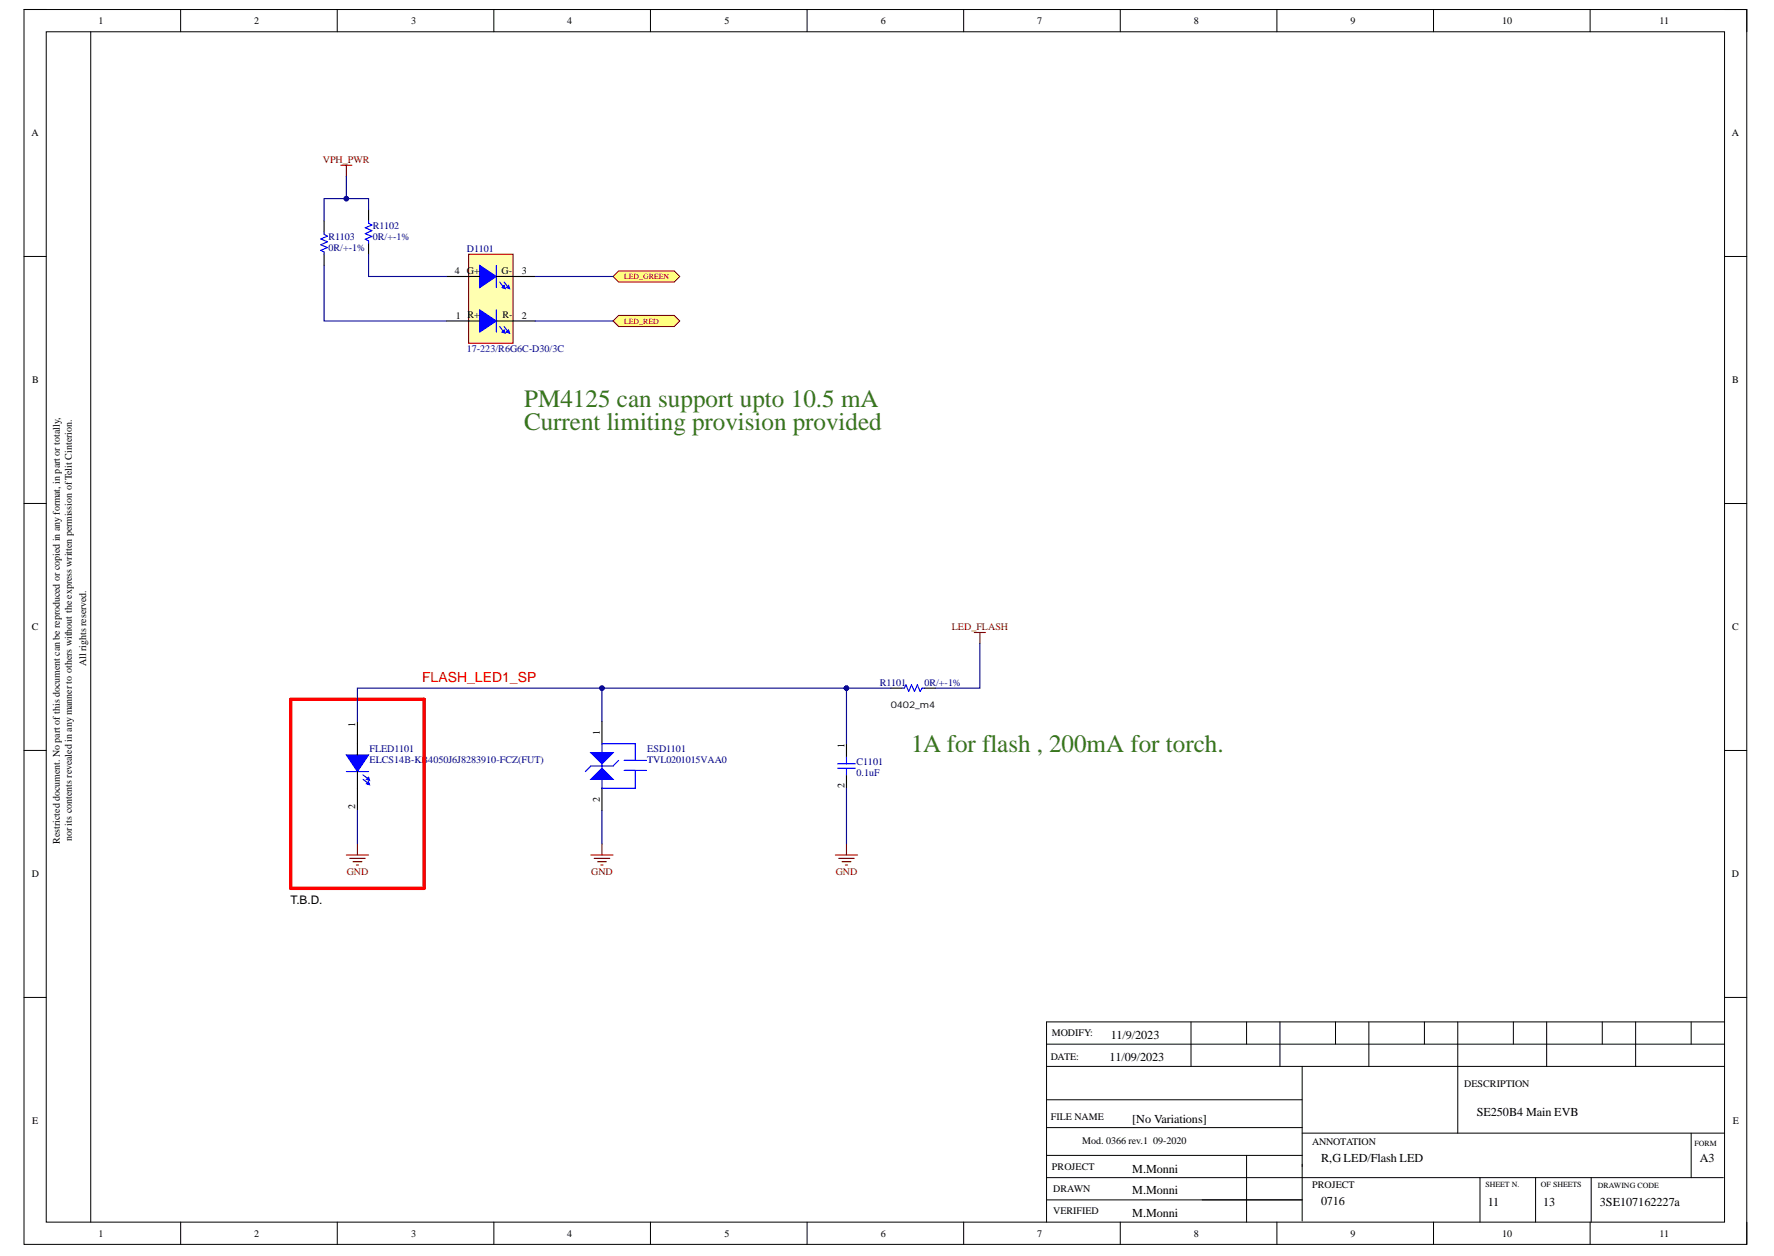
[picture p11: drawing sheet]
<svg xmlns="http://www.w3.org/2000/svg" width="420mm" height="297mm" viewBox="0 0 420 297" stroke-linecap="round" stroke-linejoin="round" font-family="sans-serif">
<path d="M5.7 2.3h407.7v292h-407.7z" fill="none" stroke="#000" stroke-width=".24"/>
<path d="M10.9 7.5h397.2v281.5h-397.2z" fill-rule="evenodd" fill="#fff"/>
<g fill="none" stroke="#000" stroke-width=".24">
<path d="M5.7 2.2h5.2M10.9 7.5h397.2v281.5h-397.2zM21.5 7.5v281.5M42.7 2.2v5.3M79.8 2.2v5.3M116.9 2.2v5.3M153.9 2.2v5.3M191 2.2v5.3M228 2.2v5.3M265.1 2.2v5.3M302.2 2.2v5.3M339.2 2.2v5.3"/>
<path d="M376.3 2.3v5.2M408.1 2.3h5.3v5.2M5.7 60.7h5.2M408.1 60.7h5.3M5.7 119.1h5.2M408.1 119.1h5.3M5.7 177.5h5.2M408.1 177.5h5.3M5.7 235.9h5.2M408.1 235.9h5.3M247.7 246.9h160.4M247.7 252.2h160.4"/>
<path d="M281.8 241.7v10.5M295 241.7v5.2M302.9 241.7v10.5M308.2 252.2v36.6M316 241.7v5.2M323.9 241.7v10.5M337.1 241.7v5.2M345 241.7v26.3M358.1 241.7v5.2M366 241.7v10.5M379.2 241.7v5.2M387.1 241.7v10.5"/>
<path d="M400.2 241.7v5.2M408.1 241.7h-160.4v47.3M247.7 278.5h160.1M247.7 260.1h60.5M247.7 266.7h60.5M247.7 273.2h60.5M295 273.2v15.8M308.2 268h99.9M350.2 278.5v10.5M363.4 278.5v10.5M376.5 278.5v10.5M400.2 268v10.5"/>
<path d="M42.8 289v5.3M79.8 289v5.3M116.9 289v5.3M153.9 289v5.3M191 289v5.3M228 289v5.3M247.7 283.8h60.5M265.1 289v5.3M302.2 289v5.3M339.2 289v5.3M376.3 289v5.3M413.4 289v5.3"/>
</g>
<path d="M110.9 60.1h10.5v21.1h-10.5z" fill-rule="evenodd" fill="#ffffb0"/>
<path d="M110.9 60.1h10.5v21.1h-10.5z" fill="none" stroke="#800000" stroke-width=".26"/>
<path d="M105.6 75.9h5.3M121.4 75.9h5.3" fill="none" stroke="#000" stroke-width=".26"/>
<path d="M113.5 73.3l4 2.6-4 2.6z" fill="#00f"/>
<path d="M113.5 73.3l4 2.6-4 2.6z" fill="none" stroke="#00f" stroke-width=".24"/>
<path d="M117.5 73.3v5.2M118.3 77.2l.7 1.1" fill="none" stroke="#00f" stroke-width=".26"/>
<path d="M110.9 75.9h2.6M117.5 75.9h3.9" fill="none" stroke="#000" stroke-width=".26"/>
<path d="M118.8 78.5l.5-.5 .3 .8z" fill="#00f"/>
<path d="M118.8 78.5l.5-.5 .3 .8z" fill="none" stroke="#00f" stroke-width=".24"/>
<path d="M119.3 77.2l.8 1.1" fill="none" stroke="#00f" stroke-width=".26"/>
<path d="M120.4 78l.2 .8-.8-.3z" fill="#00f"/>
<path d="M120.4 78l.2 .8-.8-.3z" fill="none" stroke="#00f" stroke-width=".24"/>
<path d="M105.6 65.4h5.3M121.4 65.4h5.3" fill="none" stroke="#000" stroke-width=".26"/>
<path d="M113.5 62.8l4 2.6-4 2.6z" fill="#00f"/>
<path d="M113.5 62.8l4 2.6-4 2.6z" fill="none" stroke="#00f" stroke-width=".24"/>
<path d="M117.5 62.8v5.2M118.3 66.7l.7 1.1" fill="none" stroke="#00f" stroke-width=".26"/>
<path d="M110.9 65.4h2.6M117.5 65.4h3.9" fill="none" stroke="#000" stroke-width=".26"/>
<path d="M119.3 67.5l.3 .8-.8-.3z" fill="#00f"/>
<path d="M119.3 67.5l.3 .8-.8-.3z" fill="none" stroke="#00f" stroke-width=".24"/>
<path d="M119.3 66.7l.8 1.1" fill="none" stroke="#00f" stroke-width=".26"/>
<path d="M120.4 67.5l.2 .8-.8-.3z" fill="#00f"/>
<path d="M120.4 67.5l.2 .8-.8-.3z" fill="none" stroke="#00f" stroke-width=".24"/>
<path d="M80.6 39.1h2.7M82 39.1v2.6" fill="none" stroke="#800000" stroke-width=".26"/>
<path d="M146.4 64.1h13.1l1.4 1.3-1.4 1.3h-13.1l-1.3-1.3z" fill-rule="evenodd" fill="#ffff80"/>
<path d="M146.4 64.1h13.1l1.4 1.3-1.4 1.3h-13.1l-1.3-1.3z" fill="none" stroke="#800000" stroke-width=".24"/>
<path d="M146.4 74.6h13.1l1.4 1.3-1.4 1.3h-13.1l-1.3-1.3z" fill-rule="evenodd" fill="#ffff80"/>
<path d="M146.4 74.6h13.1l1.4 1.3-1.4 1.3h-13.1l-1.3-1.3z" fill="none" stroke="#800000" stroke-width=".24"/>
<path d="M84.6 170.6v5.3M84.6 186.4v5.3" fill="none" stroke="#000" stroke-width=".26"/>
<path d="M82 178.5h5.2l-2.6 4z" fill="#00f"/>
<path d="M82 178.5h5.2l-2.6 4z" fill="none" stroke="#00f" stroke-width=".24"/>
<path d="M82 182.5h5.2M85.9 183.3l1.1 .8" fill="none" stroke="#00f" stroke-width=".26"/>
<path d="M84.6 175.9v2.6M84.6 182.5v3.9" fill="none" stroke="#000" stroke-width=".26"/>
<path d="M87.2 183.8l.3 .8-.8-.3z" fill="#00f"/>
<path d="M87.2 183.8l.3 .8-.8-.3z" fill="none" stroke="#00f" stroke-width=".24"/>
<path d="M85.9 184.3l1.1 .8" fill="none" stroke="#00f" stroke-width=".26"/>
<path d="M86.7 185.4l.5-.6 .3 .8z" fill="#00f"/>
<path d="M86.7 185.4l.5-.6 .3 .8z" fill="none" stroke="#00f" stroke-width=".24"/>
<path d="M142.4 170.6v5.3M142.4 186.4v5.3" fill="none" stroke="#000" stroke-width=".26"/>
<path d="M142.4 175.9v10.5M146.4 179.8l-1.3 1.4h-5.3" fill="none" stroke="#00f" stroke-width=".26"/>
<path d="M142.4 181.7l2.7 2.6h-5.3z" fill="#00f"/>
<path d="M142.4 181.7l2.7 2.6h-5.3z" fill="none" stroke="#00f" stroke-width=".26"/>
<path d="M139.8 178h5.3l-2.7 2.6z" fill="#00f"/>
<g fill="none" stroke="#00f" stroke-width=".26">
<path d="M76.7 54.9v.5l.8 .5-1.6 .6 1.6 .7-1.6 .7 1.6 .6-1.6 .7 .8 .4v.5M87.2 52.2v.6l.8 .4-1.6 .7 1.6 .6-1.6 .8 1.6 .6-1.6 .7 .8 .4v.5M139.8 178h5.3l-2.7 2.6zM142.4 175.9h7.9v3.9M147.7 179.8h5.3M200.3 179.1v1.5M213.5 162.7h.5l.4-.7 .6 1.5 .7-1.5 .7 1.5 .7-1.5 .6 1.5 .5-.8h.5M139.8 181.2l-1.3 1.3M147.7 182.2h5.3M150.3 182.2v4.2h-7.9M198.2 180.6h4.2M198.2 181.7h4.2"/>
<path d="M200.3 181.7v1.6"/>
</g>
<path d="M76.7 52.2v2.7M87.2 49.6v2.6M87.2 57.5v2.6M76.7 60.1v2.7M200.3 175.9v3.2M210.8 162.7h2.7M218.7 162.7h2.7M200.3 183.3v3.1" fill="none" stroke="#000" stroke-width=".26"/>
<g fill="none" stroke="#800000" stroke-width=".26">
<path d="M230.6 149.6h2.6M231.9 149.6v2.6M84.6 199.6v2.6M142.4 199.6v2.6M200.3 199.6v2.6M82 202.2h5.2M82.7 203h3.7M83.5 203.8h2.1M84.3 204.6h.5M139.8 202.2h5.3M140.6 203h3.7M141.4 203.8h2.1"/>
<path d="M142.2 204.6h.5M197.7 202.2h5.2M198.5 203h3.7M199.3 203.8h2.1M200 204.6h.6"/>
</g>
<path d="M68.8 165.4h31.6v44.7h-31.6z" fill="none" stroke="#f00" stroke-width=".79"/>
<path d="M126.7 75.9h18.4M126.7 65.4h18.4M142.4 162.7v7.9" fill="none" stroke="#000080" stroke-width=".26"/>
<circle cx="142.5" cy="162.7" r=".52" fill="#000080"/>
<circle cx="142.5" cy="162.7" r=".52" fill="none" stroke="#000080" stroke-width=".24"/>
<path d="M200.3 162.7v13.2" fill="none" stroke="#000080" stroke-width=".26"/>
<circle cx="200.3" cy="162.7" r=".53" fill="#000080"/>
<circle cx="200.3" cy="162.7" r=".53" fill="none" stroke="#000080" stroke-width=".24"/>
<path d="M210.8 162.7h-126.2v7.9" fill="none" stroke="#000080" stroke-width=".26"/>
<circle cx="142.5" cy="162.7" r=".52" fill="#000080"/>
<circle cx="142.5" cy="162.7" r=".52" fill="none" stroke="#000080" stroke-width=".24"/>
<circle cx="200.3" cy="162.7" r=".53" fill="#000080"/>
<circle cx="200.3" cy="162.7" r=".53" fill="none" stroke="#000080" stroke-width=".24"/>
<path d="M82 41.7v5.3M231.9 152.2v10.5h-10.5M84.6 191.7v7.9M142.4 191.7v7.9M200.3 186.4v13.2" fill="none" stroke="#000080" stroke-width=".26"/>
<circle cx="82" cy="47" r=".52" fill="#000080"/>
<circle cx="82" cy="47" r=".52" fill="none" stroke="#000080" stroke-width=".24"/>
<path d="M87.2 49.6v-2.6h-10.5v5.2M76.7 62.8v13.1h28.9M87.2 60.1v5.3h18.4" fill="none" stroke="#000080" stroke-width=".26"/>
<circle cx="82" cy="47" r=".52" fill="#000080"/>
<circle cx="82" cy="47" r=".52" fill="none" stroke="#000080" stroke-width=".24"/>
<g font-size="5.9" fill="#38761d">
<text x="124" y="96.3">PM4125 can support upto 10.5 mA</text>
<text x="124" y="101.6">Current limiting provision provided</text>
<text x="215.6" y="177.9">1A for flash , 200mA for torch.</text>
</g>
<text font-size="3.3" fill="#f00" x="99.9" y="161.3">FLASH_LED1_SP</text>
<g font-size="2.9">
<text x="262.8" y="245.8">11/9/2023</text>
<text x="262.6" y="251">11/09/2023</text>
<text x="349.4" y="263.9">SE250B4 Main EVB</text>
<text x="267.9" y="265.6">[No Variations]</text>
<text x="312.6" y="274.8">R,G LED/Flash LED</text>
<text x="402.3" y="274.8">A3</text>
<text x="267.9" y="277.4">M.Monni</text>
<text x="267.9" y="282.4">M.Monni</text>
<text x="267.9" y="287.9">M.Monni</text>
<text x="312.6" y="285">0716</text>
<text x="352.1" y="285.2">11</text>
<text x="365.2" y="285.2">13</text>
<text x="378.6" y="285.2">3SE107162227a</text>
</g>
<text font-size="2.8" x="68.8" y="213.7">T.B.D.</text>
<g font-size="2.4">
<text x="23.3" y="5.7">1</text>
<text x="60.2" y="5.7">2</text>
<text x="97.3" y="5.7">3</text>
<text x="134.3" y="5.7">4</text>
<text x="171.4" y="5.7">5</text>
<text x="208.4" y="5.7">6</text>
<text x="245.4" y="5.7">7</text>
<text x="282.5" y="5.7">8</text>
<text x="319.6" y="5.7">9</text>
<text x="355.4" y="5.7">10</text>
<text x="392.7" y="5.7">11</text>
<text x="7.4" y="32.3">A</text>
<text x="409.9" y="32.3">A</text>
<text x="107.6" y="64.9">4</text>
<text x="110.5" y="64.9">G+</text>
<text x="118.7" y="64.9">G-</text>
<text x="123.5" y="64.9">3</text>
<text x="107.9" y="75.4">1 R+</text>
<text x="118.9" y="75.1">R-</text>
<text x="123.5" y="75.4">2</text>
<text x="7.6" y="90.7">B</text>
<text x="409.9" y="90.7">B</text>
<text x="7.5" y="149.1">C</text>
<text x="409.9" y="149.1">C</text>
<text x="20.4" y="157.5" transform="rotate(-90 20.4 157.5)">All rights reserved.</text>
<text x="84.1" y="171.9" transform="rotate(-90 84.1 171.9)">1</text>
<text x="141.9" y="173.8" transform="rotate(-90 141.9 173.8)">1</text>
<text x="199.8" y="177" transform="rotate(-90 199.8 177)">1</text>
<text x="84.1" y="191.4" transform="rotate(-90 84.1 191.4)">2</text>
<text x="141.9" y="189.6" transform="rotate(-90 141.9 189.6)">2</text>
<text x="199.8" y="186.4" transform="rotate(-90 199.8 186.4)">2</text>
<text x="14.2" y="199.5" transform="rotate(-90 14.2 199.5)">Restricted document. No part of this document can be reproduced or copied in any format, in part or totally,</text>
<text x="17" y="199" transform="rotate(-90 17 199)">nor its contents revealed in any manner to others without the express written permission ofTelit Cinterion.</text>
<text x="7.5" y="207.5">D</text>
<text x="409.9" y="207.5">D</text>
<text x="248.9" y="245.1">MODIFY:</text>
<text x="248.7" y="250.6">DATE:</text>
<text x="346.5" y="257.2">DESCRIPTION</text>
<text x="7.6" y="265.9">E</text>
<text x="248.7" y="264.8">FILE NAME</text>
<text x="410" y="265.9">E</text>
<text x="256.1" y="270.6">Mod. 0366 rev.1 09-2020</text>
<text x="310.5" y="270.9">ANNOTATION</text>
<text x="248.9" y="276.7">PROJECT</text>
<text x="249.2" y="282">DRAWN</text>
<text x="310.5" y="280.9">PROJECT</text>
<text x="249.2" y="287.2">VERIFIED</text>
<text x="23.3" y="292.4">1</text>
<text x="60.2" y="292.4">2</text>
<text x="97.3" y="292.4">3</text>
<text x="134.3" y="292.4">4</text>
<text x="171.4" y="292.4">5</text>
<text x="208.4" y="292.4">6</text>
<text x="245.4" y="292.4">7</text>
<text x="282.5" y="292.4">8</text>
<text x="319.6" y="292.4">9</text>
<text x="355.4" y="292.4">10</text>
<text x="392.7" y="292.4">11</text>
</g>
<g font-size="2.4" fill="#800000">
<text x="76.4" y="38.5">VPH_PWR</text>
<text x="225.2" y="149.1">LED_FLASH</text>
<text x="82" y="207">GND</text>
<text x="139.9" y="207">GND</text>
<text x="197.8" y="207">GND</text>
</g>
<g font-size="2.4" fill="#000080">
<text x="77.7" y="59.3">0R/+-1%</text>
<text x="77.7" y="56.7">R1103</text>
<text x="88.2" y="56.7">0R/+-1%</text>
<text x="88.2" y="54.1">R1102</text>
<text x="110.5" y="59.6">D1101</text>
<text x="110.5" y="83.3">17-223/R6G6C-D30/3C</text>
<text x="208.2" y="162.2">R1101</text>
<text x="218.7" y="162.2">0R/+-1%</text>
<text x="87.4" y="177.7">FLED1101</text>
<text x="153.2" y="177.7">ESD1101</text>
<text x="87.4" y="180.4">ELCS14B-KB4050J6J8283910-FCZ(FUT)</text>
<text x="153.2" y="180.4">TVL0201015VAA0</text>
<text x="202.7" y="183.6">0.1uF</text>
<text x="202.7" y="180.9">C1101</text>
</g>
<text font-size="2.2" x="210.8" y="167.3">0402_m4</text>
<g font-size="1.9" fill="#800000">
<text x="147.7" y="66">LED_GREEN</text>
<text x="147.7" y="76.6">LED_RED</text>
</g>
<g font-size="1.9">
<text x="401" y="271">FORM</text>
<text x="351.6" y="280.7">SHEET N.</text>
<text x="364.7" y="280.7">OF SHEETS</text>
<text x="378.1" y="281">DRAWING CODE</text>
</g>
</svg>
